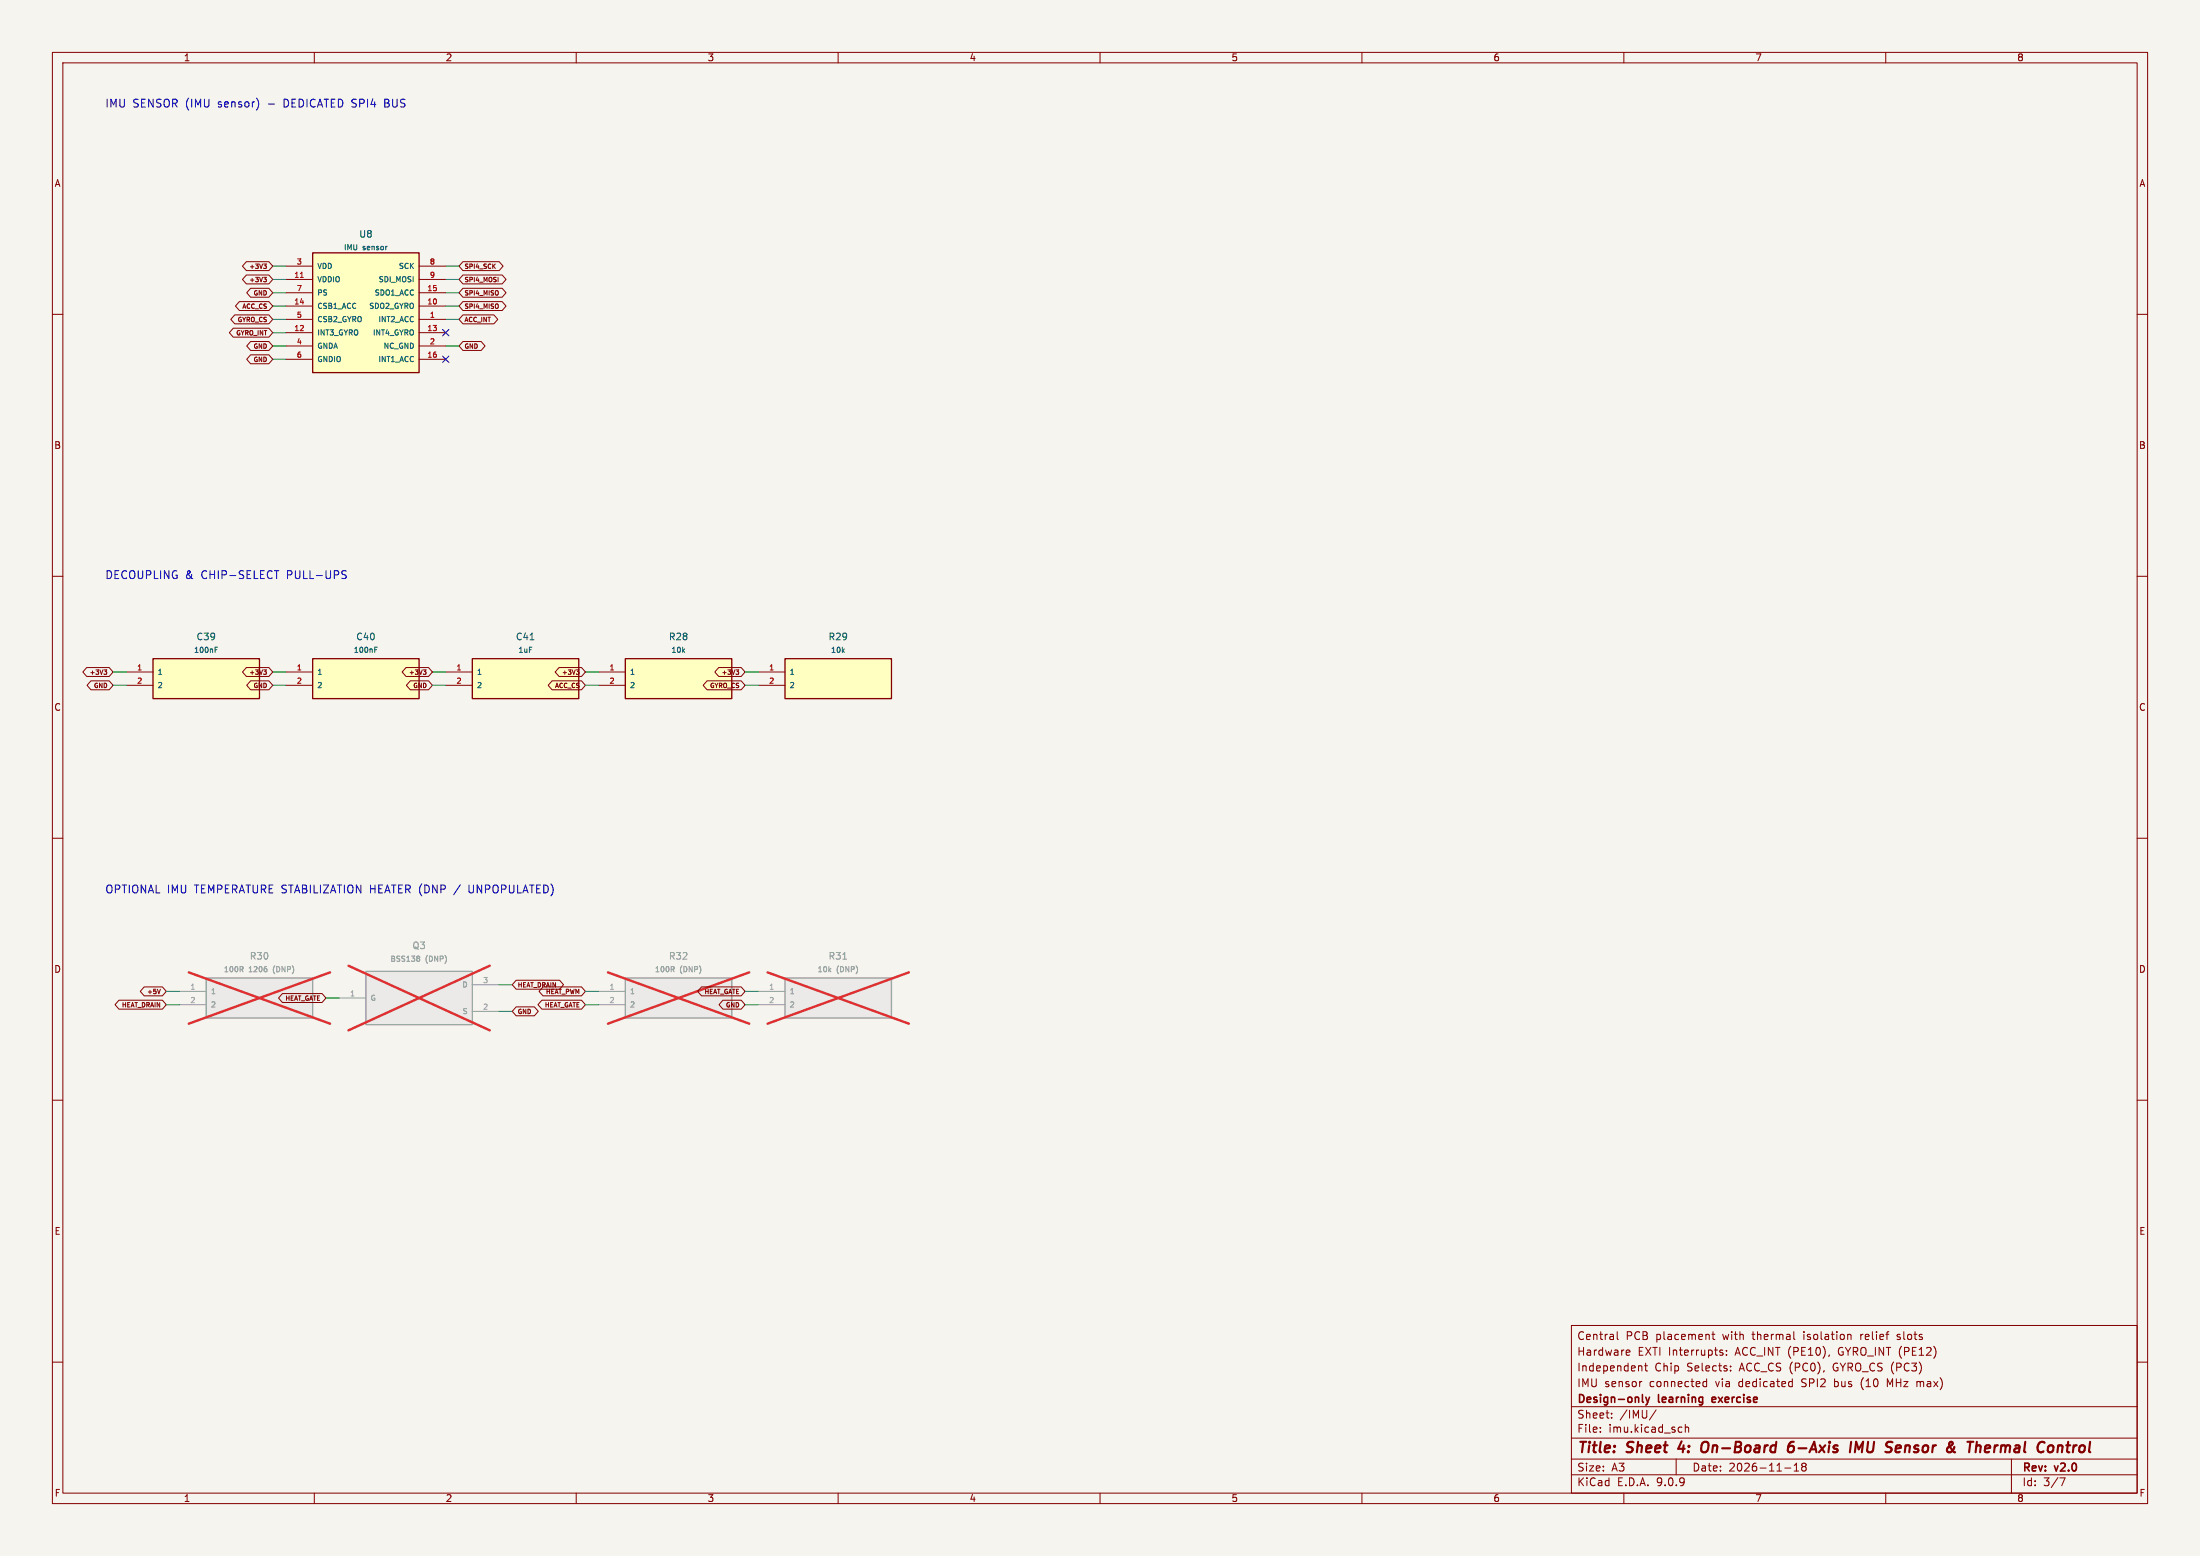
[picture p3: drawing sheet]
(kicad_sch
 (version 20250114)
 (generator "eeschema")
 (paper "A3")
 (title_block
  (title "Sheet 4: On-Board 6-Axis IMU Sensor & Thermal Control")
  (date "2026-11-18")
  (rev "v2.0")
  (company "Design-only learning exercise")
  (comment 1 "IMU sensor connected via dedicated SPI2 bus (10 MHz max)")
  (comment 2 "Independent Chip Selects: ACC_CS (PC0), GYRO_CS (PC3)")
  (comment 3 "Hardware EXTI Interrupts: ACC_INT (PE10), GYRO_INT (PE12)")
  (comment 4 "Central PCB placement with thermal isolation relief slots"))
 (lib_symbols
  (symbol "H723:IMU_Sensor"
   (pin_names
    (offset 0.8)) (in_bom yes) (on_board yes)
   (property "Reference" "U" (at 0 12.7 0) (effects (font (size 1.27 1.27))))
   (property "Value" "IMU sensor" (at 0 10.16 0) (effects (font (size 1.0 1.0))))
   (property "Footprint" "H723:IMU_Sensor" (at 0 0 0) (effects (font (size 1.27 1.27)) hide))
   (symbol "IMU_Sensor_0_1"
    (rectangle (start -10.16 11.43) (end 10.16 -11.43) (stroke (width 0.254) (type default)) (fill (type background))))
   (symbol "IMU_Sensor_1_1"
    (pin power_in line (at -15.24 8.89 0) (length 5.08) (name "VDD" (effects (font (size 1.0 1.0)))) (number "3" (effects (font (size 1 1)))))
    (pin power_in line (at -15.24 6.35 0) (length 5.08) (name "VDDIO" (effects (font (size 1.0 1.0)))) (number "11" (effects (font (size 1 1)))))
    (pin input line (at -15.24 3.81 0) (length 5.08) (name "PS" (effects (font (size 1.0 1.0)))) (number "7" (effects (font (size 1 1)))))
    (pin input line (at -15.24 1.27 0) (length 5.08) (name "CSB1_ACC" (effects (font (size 1.0 1.0)))) (number "14" (effects (font (size 1 1)))))
    (pin input line (at -15.24 -1.27 0) (length 5.08) (name "CSB2_GYRO" (effects (font (size 1.0 1.0)))) (number "5" (effects (font (size 1 1)))))
    (pin output line (at -15.24 -3.81 0) (length 5.08) (name "INT3_GYRO" (effects (font (size 1.0 1.0)))) (number "12" (effects (font (size 1 1)))))
    (pin power_in line (at -15.24 -6.35 0) (length 5.08) (name "GNDA" (effects (font (size 1.0 1.0)))) (number "4" (effects (font (size 1 1)))))
    (pin power_in line (at -15.24 -8.89 0) (length 5.08) (name "GNDIO" (effects (font (size 1.0 1.0)))) (number "6" (effects (font (size 1 1)))))
    (pin input line (at 15.24 8.89 180) (length 5.08) (name "SCK" (effects (font (size 1.0 1.0)))) (number "8" (effects (font (size 1 1)))))
    (pin input line (at 15.24 6.35 180) (length 5.08) (name "SDI_MOSI" (effects (font (size 1.0 1.0)))) (number "9" (effects (font (size 1 1)))))
    (pin tri_state line (at 15.24 3.81 180) (length 5.08) (name "SDO1_ACC" (effects (font (size 1.0 1.0)))) (number "15" (effects (font (size 1 1)))))
    (pin tri_state line (at 15.24 1.27 180) (length 5.08) (name "SDO2_GYRO" (effects (font (size 1.0 1.0)))) (number "10" (effects (font (size 1 1)))))
    (pin output line (at 15.24 -1.27 180) (length 5.08) (name "INT2_ACC" (effects (font (size 1.0 1.0)))) (number "1" (effects (font (size 1 1)))))
    (pin passive line (at 15.24 -3.81 180) (length 5.08) (name "INT4_GYRO" (effects (font (size 1.0 1.0)))) (number "13" (effects (font (size 1 1)))))
    (pin passive line (at 15.24 -6.35 180) (length 5.08) (name "NC_GND" (effects (font (size 1.0 1.0)))) (number "2" (effects (font (size 1 1)))))
    (pin passive line (at 15.24 -8.89 180) (length 5.08) (name "INT1_ACC" (effects (font (size 1.0 1.0)))) (number "16" (effects (font (size 1 1)))))))
  (symbol "H723:C_std"
   (pin_names
    (offset 0.8)) (in_bom yes) (on_board yes)
   (property "Reference" "C" (at 0 7.62 0) (effects (font (size 1.27 1.27))))
   (property "Value" "C" (at 0 5.08 0) (effects (font (size 1.0 1.0))))
   (property "Footprint" "H723:C_0805_2012Metric" (at 0 0 0) (effects (font (size 1.27 1.27)) hide))
   (symbol "C_std_0_1"
    (rectangle (start -10.16 3.81) (end 10.16 -3.81) (stroke (width 0.254) (type default)) (fill (type background))))
   (symbol "C_std_1_1"
    (pin passive line (at -15.24 1.27 0) (length 5.08) (name "1" (effects (font (size 1.0 1.0)))) (number "1" (effects (font (size 1 1)))))
    (pin passive line (at -15.24 -1.27 0) (length 5.08) (name "2" (effects (font (size 1.0 1.0)))) (number "2" (effects (font (size 1 1)))))))
  (symbol "H723:R_std"
   (pin_names
    (offset 0.8)) (in_bom yes) (on_board yes)
   (property "Reference" "R" (at 0 7.62 0) (effects (font (size 1.27 1.27))))
   (property "Value" "R" (at 0 5.08 0) (effects (font (size 1.0 1.0))))
   (property "Footprint" "H723:R_0805_2012Metric" (at 0 0 0) (effects (font (size 1.27 1.27)) hide))
   (symbol "R_std_0_1"
    (rectangle (start -10.16 3.81) (end 10.16 -3.81) (stroke (width 0.254) (type default)) (fill (type background))))
   (symbol "R_std_1_1"
    (pin passive line (at -15.24 1.27 0) (length 5.08) (name "1" (effects (font (size 1.0 1.0)))) (number "1" (effects (font (size 1 1)))))
    (pin passive line (at -15.24 -1.27 0) (length 5.08) (name "2" (effects (font (size 1.0 1.0)))) (number "2" (effects (font (size 1 1)))))))
  (symbol "H723:NMOS_Heater"
   (pin_names
    (offset 0.8)) (in_bom yes) (on_board yes)
   (property "Reference" "Q" (at 0 7.62 0) (effects (font (size 1.27 1.27))))
   (property "Value" "BSS138" (at 0 5.08 0) (effects (font (size 1.0 1.0))))
   (property "Footprint" "H723:SOT-23" (at 0 0 0) (effects (font (size 1.27 1.27)) hide))
   (symbol "NMOS_Heater_0_1"
    (rectangle (start -10.16 5.08) (end 10.16 -5.08) (stroke (width 0.254) (type default)) (fill (type background))))
   (symbol "NMOS_Heater_1_1"
    (pin input line (at -15.24 0 0) (length 5.08) (name "G" (effects (font (size 1.0 1.0)))) (number "1" (effects (font (size 1 1)))))
    (pin passive line (at 15.24 -2.54 180) (length 5.08) (name "S" (effects (font (size 1.0 1.0)))) (number "2" (effects (font (size 1 1)))))
    (pin passive line (at 15.24 2.54 180) (length 5.08) (name "D" (effects (font (size 1.0 1.0)))) (number "3" (effects (font (size 1 1))))))))
 (text "IMU SENSOR (IMU sensor) - DEDICATED SPI4 BUS" (at 20 20 0) (effects (font (size 1.5 1.5)) (justify left)))
 (symbol
  (lib_id "H723:IMU_Sensor") (at 69.85 59.69 0) (unit 1) (in_bom yes) (on_board yes) (dnp no)
  (property "Reference" "U8" (at 69.85 44.69 0) (effects (font (size 1.27 1.27))))
  (property "Value" "IMU sensor" (at 69.85 47.23 0) (effects (font (size 1.0 1.0))))
  (property "Footprint" "H723:IMU_Sensor" (at 69.85 59.69 0) (effects (font (size 1.27 1.27)) hide)))
 (text "DECOUPLING & CHIP-SELECT PULL-UPS" (at 20 110 0) (effects (font (size 1.5 1.5)) (justify left)))
 (symbol
  (lib_id "H723:C_std") (at 39.37 129.54 0) (unit 1) (in_bom yes) (on_board yes) (dnp no)
  (property "Reference" "C39" (at 39.37 121.54 0) (effects (font (size 1.27 1.27))))
  (property "Value" "100nF" (at 39.37 124.08 0) (effects (font (size 1.0 1.0))))
  (property "Footprint" "H723:C_0805_2012Metric" (at 39.37 129.54 0) (effects (font (size 1.27 1.27)) hide)))
 (symbol
  (lib_id "H723:C_std") (at 69.85 129.54 0) (unit 1) (in_bom yes) (on_board yes) (dnp no)
  (property "Reference" "C40" (at 69.85 121.54 0) (effects (font (size 1.27 1.27))))
  (property "Value" "100nF" (at 69.85 124.08 0) (effects (font (size 1.0 1.0))))
  (property "Footprint" "H723:C_0805_2012Metric" (at 69.85 129.54 0) (effects (font (size 1.27 1.27)) hide)))
 (symbol
  (lib_id "H723:C_std") (at 100.33 129.54 0) (unit 1) (in_bom yes) (on_board yes) (dnp no)
  (property "Reference" "C41" (at 100.33 121.54 0) (effects (font (size 1.27 1.27))))
  (property "Value" "1uF" (at 100.33 124.08 0) (effects (font (size 1.0 1.0))))
  (property "Footprint" "H723:C_0805_2012Metric" (at 100.33 129.54 0) (effects (font (size 1.27 1.27)) hide)))
 (symbol
  (lib_id "H723:R_std") (at 129.54 129.54 0) (unit 1) (in_bom yes) (on_board yes) (dnp no)
  (property "Reference" "R28" (at 129.54 121.54 0) (effects (font (size 1.27 1.27))))
  (property "Value" "10k" (at 129.54 124.08 0) (effects (font (size 1.0 1.0))))
  (property "Footprint" "H723:R_0805_2012Metric" (at 129.54 129.54 0) (effects (font (size 1.27 1.27)) hide)))
 (symbol
  (lib_id "H723:R_std") (at 160.02 129.54 0) (unit 1) (in_bom yes) (on_board yes) (dnp no)
  (property "Reference" "R29" (at 160.02 121.54 0) (effects (font (size 1.27 1.27))))
  (property "Value" "10k" (at 160.02 124.08 0) (effects (font (size 1.0 1.0))))
  (property "Footprint" "H723:R_0805_2012Metric" (at 160.02 129.54 0) (effects (font (size 1.27 1.27)) hide)))
 (text "OPTIONAL IMU TEMPERATURE STABILIZATION HEATER (DNP / UNPOPULATED)" (at 20 170 0) (effects (font (size 1.5 1.5)) (justify left)))
 (symbol
  (lib_id "H723:R_std") (at 49.53 190.5 0) (unit 1) (in_bom yes) (on_board yes) (dnp yes)
  (property "Reference" "R30" (at 49.53 182.5 0) (effects (font (size 1.27 1.27))))
  (property "Value" "100R 1206 (DNP)" (at 49.53 185.04 0) (effects (font (size 1.0 1.0))))
  (property "Footprint" "H723:R_1206_3216Metric" (at 49.53 190.5 0) (effects (font (size 1.27 1.27)) hide)))
 (symbol
  (lib_id "H723:NMOS_Heater") (at 80.01 190.5 0) (unit 1) (in_bom yes) (on_board yes) (dnp yes)
  (property "Reference" "Q3" (at 80.01 180.5 0) (effects (font (size 1.27 1.27))))
  (property "Value" "BSS138 (DNP)" (at 80.01 183.04 0) (effects (font (size 1.0 1.0))))
  (property "Footprint" "H723:SOT-23" (at 80.01 190.5 0) (effects (font (size 1.27 1.27)) hide)))
 (symbol
  (lib_id "H723:R_std") (at 129.54 190.5 0) (unit 1) (in_bom yes) (on_board yes) (dnp yes)
  (property "Reference" "R32" (at 129.54 182.5 0) (effects (font (size 1.27 1.27))))
  (property "Value" "100R (DNP)" (at 129.54 185.04 0) (effects (font (size 1.0 1.0))))
  (property "Footprint" "H723:R_0805_2012Metric" (at 129.54 190.5 0) (effects (font (size 1.27 1.27)) hide)))
 (symbol
  (lib_id "H723:R_std") (at 160.02 190.5 0) (unit 1) (in_bom yes) (on_board yes) (dnp yes)
  (property "Reference" "R31" (at 160.02 182.5 0) (effects (font (size 1.27 1.27))))
  (property "Value" "10k (DNP)" (at 160.02 185.04 0) (effects (font (size 1.0 1.0))))
  (property "Footprint" "H723:R_0805_2012Metric" (at 160.02 190.5 0) (effects (font (size 1.27 1.27)) hide)))
 (wire (pts (xy 54.61 50.8) (xy 52.07 50.8)) (stroke (width 0) (type default)))
 (global_label "+3V3"
  (shape bidirectional) (at 52.07 50.8 180) (effects (font (size 0.85 0.85)) (justify right))
  (property "Intersheetrefs" "${INTERSHEET_REFS}" (at 52.07 50.8 180) (effects (font (size 1 1)) hide)))
 (wire (pts (xy 54.61 53.34) (xy 52.07 53.34)) (stroke (width 0) (type default)))
 (global_label "+3V3"
  (shape bidirectional) (at 52.07 53.34 180) (effects (font (size 0.85 0.85)) (justify right))
  (property "Intersheetrefs" "${INTERSHEET_REFS}" (at 52.07 53.34 180) (effects (font (size 1 1)) hide)))
 (wire (pts (xy 54.61 55.88) (xy 52.07 55.88)) (stroke (width 0) (type default)))
 (global_label "GND"
  (shape bidirectional) (at 52.07 55.88 180) (effects (font (size 0.85 0.85)) (justify right))
  (property "Intersheetrefs" "${INTERSHEET_REFS}" (at 52.07 55.88 180) (effects (font (size 1 1)) hide)))
 (wire (pts (xy 54.61 58.42) (xy 52.07 58.42)) (stroke (width 0) (type default)))
 (global_label "ACC_CS"
  (shape bidirectional) (at 52.07 58.42 180) (effects (font (size 0.85 0.85)) (justify right))
  (property "Intersheetrefs" "${INTERSHEET_REFS}" (at 52.07 58.42 180) (effects (font (size 1 1)) hide)))
 (wire (pts (xy 54.61 60.96) (xy 52.07 60.96)) (stroke (width 0) (type default)))
 (global_label "GYRO_CS"
  (shape bidirectional) (at 52.07 60.96 180) (effects (font (size 0.85 0.85)) (justify right))
  (property "Intersheetrefs" "${INTERSHEET_REFS}" (at 52.07 60.96 180) (effects (font (size 1 1)) hide)))
 (wire (pts (xy 54.61 63.5) (xy 52.07 63.5)) (stroke (width 0) (type default)))
 (global_label "GYRO_INT"
  (shape bidirectional) (at 52.07 63.5 180) (effects (font (size 0.85 0.85)) (justify right))
  (property "Intersheetrefs" "${INTERSHEET_REFS}" (at 52.07 63.5 180) (effects (font (size 1 1)) hide)))
 (wire (pts (xy 54.61 66.04) (xy 52.07 66.04)) (stroke (width 0) (type default)))
 (global_label "GND"
  (shape bidirectional) (at 52.07 66.04 180) (effects (font (size 0.85 0.85)) (justify right))
  (property "Intersheetrefs" "${INTERSHEET_REFS}" (at 52.07 66.04 180) (effects (font (size 1 1)) hide)))
 (wire (pts (xy 54.61 68.58) (xy 52.07 68.58)) (stroke (width 0) (type default)))
 (global_label "GND"
  (shape bidirectional) (at 52.07 68.58 180) (effects (font (size 0.85 0.85)) (justify right))
  (property "Intersheetrefs" "${INTERSHEET_REFS}" (at 52.07 68.58 180) (effects (font (size 1 1)) hide)))
 (wire (pts (xy 85.09 50.8) (xy 87.63 50.8)) (stroke (width 0) (type default)))
 (global_label "SPI4_SCK"
  (shape bidirectional) (at 87.63 50.8 0) (effects (font (size 0.85 0.85)) (justify left))
  (property "Intersheetrefs" "${INTERSHEET_REFS}" (at 87.63 50.8 0) (effects (font (size 1 1)) hide)))
 (wire (pts (xy 85.09 53.34) (xy 87.63 53.34)) (stroke (width 0) (type default)))
 (global_label "SPI4_MOSI"
  (shape bidirectional) (at 87.63 53.34 0) (effects (font (size 0.85 0.85)) (justify left))
  (property "Intersheetrefs" "${INTERSHEET_REFS}" (at 87.63 53.34 0) (effects (font (size 1 1)) hide)))
 (wire (pts (xy 85.09 55.88) (xy 87.63 55.88)) (stroke (width 0) (type default)))
 (global_label "SPI4_MISO"
  (shape bidirectional) (at 87.63 55.88 0) (effects (font (size 0.85 0.85)) (justify left))
  (property "Intersheetrefs" "${INTERSHEET_REFS}" (at 87.63 55.88 0) (effects (font (size 1 1)) hide)))
 (wire (pts (xy 85.09 58.42) (xy 87.63 58.42)) (stroke (width 0) (type default)))
 (global_label "SPI4_MISO"
  (shape bidirectional) (at 87.63 58.42 0) (effects (font (size 0.85 0.85)) (justify left))
  (property "Intersheetrefs" "${INTERSHEET_REFS}" (at 87.63 58.42 0) (effects (font (size 1 1)) hide)))
 (wire (pts (xy 85.09 60.96) (xy 87.63 60.96)) (stroke (width 0) (type default)))
 (global_label "ACC_INT"
  (shape bidirectional) (at 87.63 60.96 0) (effects (font (size 0.85 0.85)) (justify left))
  (property "Intersheetrefs" "${INTERSHEET_REFS}" (at 87.63 60.96 0) (effects (font (size 1 1)) hide)))
 (no_connect (at 85.09 63.5))
 (wire (pts (xy 85.09 66.04) (xy 87.63 66.04)) (stroke (width 0) (type default)))
 (global_label "GND"
  (shape bidirectional) (at 87.63 66.04 0) (effects (font (size 0.85 0.85)) (justify left))
  (property "Intersheetrefs" "${INTERSHEET_REFS}" (at 87.63 66.04 0) (effects (font (size 1 1)) hide)))
 (no_connect (at 85.09 68.58))
 (wire (pts (xy 24.13 128.27) (xy 21.59 128.27)) (stroke (width 0) (type default)))
 (global_label "+3V3"
  (shape bidirectional) (at 21.59 128.27 180) (effects (font (size 0.85 0.85)) (justify right))
  (property "Intersheetrefs" "${INTERSHEET_REFS}" (at 21.59 128.27 180) (effects (font (size 1 1)) hide)))
 (wire (pts (xy 24.13 130.81) (xy 21.59 130.81)) (stroke (width 0) (type default)))
 (global_label "GND"
  (shape bidirectional) (at 21.59 130.81 180) (effects (font (size 0.85 0.85)) (justify right))
  (property "Intersheetrefs" "${INTERSHEET_REFS}" (at 21.59 130.81 180) (effects (font (size 1 1)) hide)))
 (wire (pts (xy 54.61 128.27) (xy 52.07 128.27)) (stroke (width 0) (type default)))
 (global_label "+3V3"
  (shape bidirectional) (at 52.07 128.27 180) (effects (font (size 0.85 0.85)) (justify right))
  (property "Intersheetrefs" "${INTERSHEET_REFS}" (at 52.07 128.27 180) (effects (font (size 1 1)) hide)))
 (wire (pts (xy 54.61 130.81) (xy 52.07 130.81)) (stroke (width 0) (type default)))
 (global_label "GND"
  (shape bidirectional) (at 52.07 130.81 180) (effects (font (size 0.85 0.85)) (justify right))
  (property "Intersheetrefs" "${INTERSHEET_REFS}" (at 52.07 130.81 180) (effects (font (size 1 1)) hide)))
 (wire (pts (xy 85.09 128.27) (xy 82.55 128.27)) (stroke (width 0) (type default)))
 (global_label "+3V3"
  (shape bidirectional) (at 82.55 128.27 180) (effects (font (size 0.85 0.85)) (justify right))
  (property "Intersheetrefs" "${INTERSHEET_REFS}" (at 82.55 128.27 180) (effects (font (size 1 1)) hide)))
 (wire (pts (xy 85.09 130.81) (xy 82.55 130.81)) (stroke (width 0) (type default)))
 (global_label "GND"
  (shape bidirectional) (at 82.55 130.81 180) (effects (font (size 0.85 0.85)) (justify right))
  (property "Intersheetrefs" "${INTERSHEET_REFS}" (at 82.55 130.81 180) (effects (font (size 1 1)) hide)))
 (wire (pts (xy 114.3 128.27) (xy 111.76 128.27)) (stroke (width 0) (type default)))
 (global_label "+3V3"
  (shape bidirectional) (at 111.76 128.27 180) (effects (font (size 0.85 0.85)) (justify right))
  (property "Intersheetrefs" "${INTERSHEET_REFS}" (at 111.76 128.27 180) (effects (font (size 1 1)) hide)))
 (wire (pts (xy 114.3 130.81) (xy 111.76 130.81)) (stroke (width 0) (type default)))
 (global_label "ACC_CS"
  (shape bidirectional) (at 111.76 130.81 180) (effects (font (size 0.85 0.85)) (justify right))
  (property "Intersheetrefs" "${INTERSHEET_REFS}" (at 111.76 130.81 180) (effects (font (size 1 1)) hide)))
 (wire (pts (xy 144.78 128.27) (xy 142.24 128.27)) (stroke (width 0) (type default)))
 (global_label "+3V3"
  (shape bidirectional) (at 142.24 128.27 180) (effects (font (size 0.85 0.85)) (justify right))
  (property "Intersheetrefs" "${INTERSHEET_REFS}" (at 142.24 128.27 180) (effects (font (size 1 1)) hide)))
 (wire (pts (xy 144.78 130.81) (xy 142.24 130.81)) (stroke (width 0) (type default)))
 (global_label "GYRO_CS"
  (shape bidirectional) (at 142.24 130.81 180) (effects (font (size 0.85 0.85)) (justify right))
  (property "Intersheetrefs" "${INTERSHEET_REFS}" (at 142.24 130.81 180) (effects (font (size 1 1)) hide)))
 (wire (pts (xy 34.29 189.23) (xy 31.75 189.23)) (stroke (width 0) (type default)))
 (global_label "+5V"
  (shape bidirectional) (at 31.75 189.23 180) (effects (font (size 0.85 0.85)) (justify right))
  (property "Intersheetrefs" "${INTERSHEET_REFS}" (at 31.75 189.23 180) (effects (font (size 1 1)) hide)))
 (wire (pts (xy 34.29 191.77) (xy 31.75 191.77)) (stroke (width 0) (type default)))
 (global_label "HEAT_DRAIN"
  (shape bidirectional) (at 31.75 191.77 180) (effects (font (size 0.85 0.85)) (justify right))
  (property "Intersheetrefs" "${INTERSHEET_REFS}" (at 31.75 191.77 180) (effects (font (size 1 1)) hide)))
 (wire (pts (xy 64.77 190.5) (xy 62.23 190.5)) (stroke (width 0) (type default)))
 (global_label "HEAT_GATE"
  (shape bidirectional) (at 62.23 190.5 180) (effects (font (size 0.85 0.85)) (justify right))
  (property "Intersheetrefs" "${INTERSHEET_REFS}" (at 62.23 190.5 180) (effects (font (size 1 1)) hide)))
 (wire (pts (xy 95.25 193.04) (xy 97.79 193.04)) (stroke (width 0) (type default)))
 (global_label "GND"
  (shape bidirectional) (at 97.79 193.04 0) (effects (font (size 0.85 0.85)) (justify left))
  (property "Intersheetrefs" "${INTERSHEET_REFS}" (at 97.79 193.04 0) (effects (font (size 1 1)) hide)))
 (wire (pts (xy 95.25 187.96) (xy 97.79 187.96)) (stroke (width 0) (type default)))
 (global_label "HEAT_DRAIN"
  (shape bidirectional) (at 97.79 187.96 0) (effects (font (size 0.85 0.85)) (justify left))
  (property "Intersheetrefs" "${INTERSHEET_REFS}" (at 97.79 187.96 0) (effects (font (size 1 1)) hide)))
 (wire (pts (xy 114.3 189.23) (xy 111.76 189.23)) (stroke (width 0) (type default)))
 (global_label "HEAT_PWM"
  (shape bidirectional) (at 111.76 189.23 180) (effects (font (size 0.85 0.85)) (justify right))
  (property "Intersheetrefs" "${INTERSHEET_REFS}" (at 111.76 189.23 180) (effects (font (size 1 1)) hide)))
 (wire (pts (xy 114.3 191.77) (xy 111.76 191.77)) (stroke (width 0) (type default)))
 (global_label "HEAT_GATE"
  (shape bidirectional) (at 111.76 191.77 180) (effects (font (size 0.85 0.85)) (justify right))
  (property "Intersheetrefs" "${INTERSHEET_REFS}" (at 111.76 191.77 180) (effects (font (size 1 1)) hide)))
 (wire (pts (xy 144.78 189.23) (xy 142.24 189.23)) (stroke (width 0) (type default)))
 (global_label "HEAT_GATE"
  (shape bidirectional) (at 142.24 189.23 180) (effects (font (size 0.85 0.85)) (justify right))
  (property "Intersheetrefs" "${INTERSHEET_REFS}" (at 142.24 189.23 180) (effects (font (size 1 1)) hide)))
 (wire (pts (xy 144.78 191.77) (xy 142.24 191.77)) (stroke (width 0) (type default)))
 (global_label "GND"
  (shape bidirectional) (at 142.24 191.77 180) (effects (font (size 0.85 0.85)) (justify right))
  (property "Intersheetrefs" "${INTERSHEET_REFS}" (at 142.24 191.77 180) (effects (font (size 1 1)) hide))))
